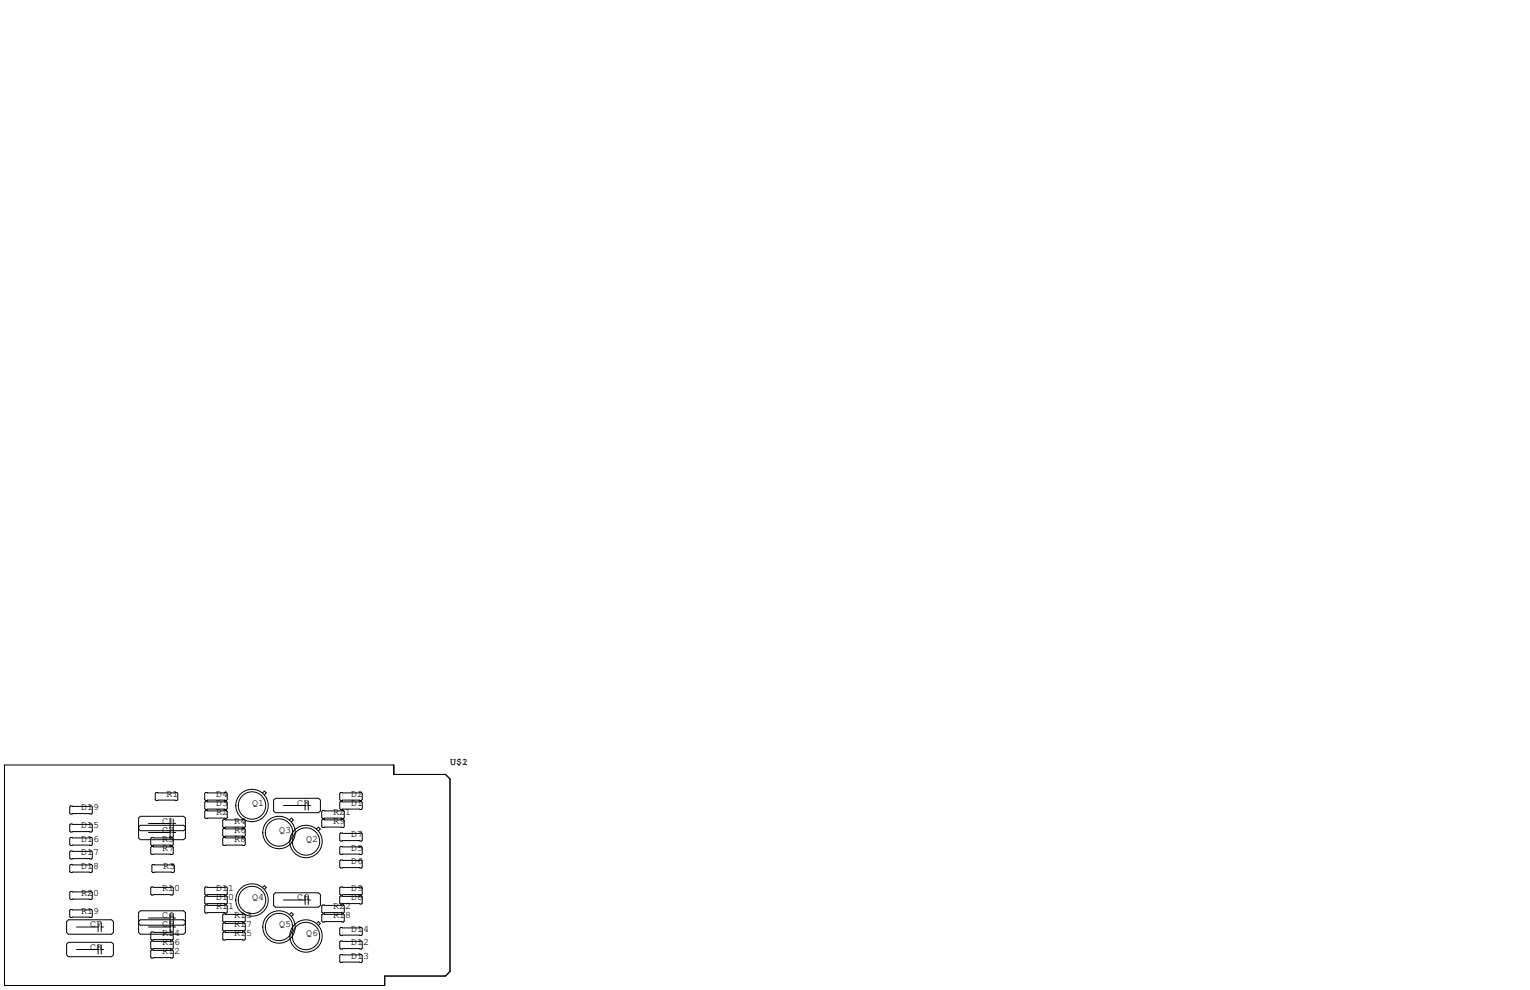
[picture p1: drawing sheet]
<svg xmlns="http://www.w3.org/2000/svg" width="432mm" height="279mm" viewBox="0 0 432 279" stroke-linecap="round" stroke-linejoin="round" font-family="sans-serif">
<g fill="none" stroke="#000" stroke-width=".28">
<path d="M1.3 215.9h109.8v2.7h14.6l1.3 1.2v54.4l-1.3 1.3h-17.1v2.6h-107.3zM19.9 227.5h5.9l.2 .2v1.8l-.2 .2h-5.9l-.2-.2v-1.8zM19.9 232.5h5.9l.2 .3v1.8l-.2 .2h-5.9l-.2-.2v-1.8zM19.9 236.3h5.9l.2 .3v1.8l-.2 .2h-5.9l-.2-.2v-1.8zM39.1 233.9l.5 .5h12.2l.5-.5M39.1 233.4l.5-.5h12.2l.5 .5M39.6 230.4h12.2l.5 .5v5.6l-.5 .5h-12.2l-.5-.5v-5.6zM41.9 232.4h6.1M41.9 234.9h6.1M42.8 236.3h5.8l.3 .3v1.8l-.3 .2h-5.8l-.3-.2v-1.8zM42.8 238.9h5.8l.3 .2v1.8l-.3 .3h-5.8l-.3-.3v-1.8zM44.1 223.6h5.8l.3 .3v1.8l-.3 .2h-5.8l-.3-.2v-1.8z"/>
<path d="M48 231.1v5.1M48.9 231.1v5.1M48.9 232.4h.6M48.9 234.9h.6M58 228.7h5.9l.2 .3v1.8l-.2 .2h-5.9l-.2-.2v-1.8zM58 223.6h5.9l.2 .3v1.8l-.2 .2h-5.9l-.2-.2v-1.8zM58 226.2h5.9l.2 .2v1.8l-.2 .3h-5.9l-.2-.3v-1.8zM63.1 236.3h5.9l.2 .3v1.8l-.2 .2h-5.9l-.2-.2v-1.8zM63.1 233.8h5.9l.2 .3v1.7l-.2 .3h-5.9l-.2-.3v-1.7zM63.1 231.3h5.9l.2 .2v1.8l-.2 .3h-5.9l-.2-.3v-1.8zM74.1 223.8l.5-.5 .6 .5-.6 .5M77.7 225.3h12.2l.5 .5v3.1l-.5 .5h-12.2l-.5-.5v-3.1z"/>
<path d="M80 227.3h6.1M81.7 231.4l.5-.5 .6 .5-.6 .6M86.1 226.1v2.5M87 226.1v2.5M87 227.3h.6M89.3 234l.6-.6 .5 .6-.5 .5M91.1 228.7h5.8l.3 .3v1.8l-.3 .2h-5.8l-.3-.2v-1.8zM91.1 231.3h5.8l.3 .2v1.8l-.3 .3h-5.8l-.3-.3v-1.8zM96.1 238.9h5.9l.2 .2v1.8l-.2 .3h-5.9l-.2-.3v-1.8zM96.1 223.6h5.9l.2 .3v1.8l-.2 .2h-5.9l-.2-.2v-1.8zM96.1 226.2h5.9l.2 .2v1.8l-.2 .3h-5.9l-.2-.3v-1.8zM96.1 235.1h5.9l.2 .2v1.8l-.2 .3h-5.9l-.2-.3v-1.8z"/>
<path d="M19.3 259.6h12.2l.5 .5v3l-.5 .6h-12.2l-.5-.6v-3zM19.9 240.2h5.9l.2 .2v1.8l-.2 .2h-5.9l-.2-.2v-1.8zM19.9 244h5.9l.2 .2v1.8l-.2 .3h-5.9l-.2-.3v-1.8zM19.9 251.6h5.9l.2 .2v1.8l-.2 .3h-5.9l-.2-.3v-1.8zM19.9 256.7h5.9l.2 .2v1.8l-.2 .3h-5.9l-.2-.3v-1.8zM39.6 257h12.2l.5 .6v5.5l-.5 .6h-12.2l-.5-.6v-5.5zM41.9 259.1h6.1M42.5 250.6l.3-.3h5.8l.3 .3v1.7l-.3 .3h-5.8l-.3-.3zM43.1 244h5.9l.2 .2v1.8l-.2 .3h-5.9l-.2-.3v-1.8zM48 257.8v5.1M48.9 257.8v5.1M48.9 259.1h.6"/>
<path d="M57.8 250.6l.2-.3h5.9l.2 .3v1.7l-.2 .3h-5.9l-.2-.3zM57.8 253.1l.2-.2h5.9l.2 .2v1.8l-.2 .2h-5.9l-.2-.2zM57.8 255.7l.2-.3h5.9l.2 .3v1.7l-.2 .3h-5.9l-.2-.3zM62.9 258.2l.2-.3h5.9l.2 .3v1.8l-.2 .2h-5.9l-.2-.2zM74.1 250.5l.5-.6 .6 .6-.6 .5M77.7 252h12.2l.5 .5v3l-.5 .5h-12.2l-.5-.5v-3zM80 254h6.1M81.7 258.1l.5-.5 .6 .5-.6 .5M86.1 252.7v2.6M87 252.7v2.6M87 254h.6M90.8 255.7l.3-.3h5.8l.3 .3v1.7l-.3 .3h-5.8l-.3-.3z"/>
<path d="M90.8 258.2l.3-.3h5.8l.3 .3v1.8l-.3 .2h-5.8l-.3-.2zM95.9 250.6l.2-.3h5.9l.2 .3v1.7l-.2 .3h-5.9l-.2-.3zM95.9 253.1l.2-.2h5.9l.2 .2v1.8l-.2 .2h-5.9l-.2-.2zM96.1 242.7h5.9l.2 .3v1.7l-.2 .3h-5.9l-.2-.3v-1.7zM19.3 265.9h12.2l.5 .5v3.1l-.5 .5h-12.2l-.5-.5v-3.1zM21.6 261.6h6.1M21.6 268h6.1M27.7 260.3v2.6M27.7 266.7v2.5M28.6 260.3v2.6M28.6 266.7v2.5M28.6 261.6h.6"/>
<path d="M28.6 268h.6M39.1 260.1l.5-.5h12.2l.5 .5M39.1 260.6l.5 .5h12.2l.5-.5M41.9 261.6h6.1M42.5 263.3l.3-.3h5.8l.3 .3v1.7l-.3 .3h-5.8l-.3-.3zM42.5 265.8l.3-.2h5.8l.3 .2v1.8l-.3 .2h-5.8l-.3-.2zM42.5 268.4l.3-.3h5.8l.3 .3v1.7l-.3 .3h-5.8l-.3-.3zM48.9 261.6h.6M62.9 260.7l.2-.2h5.9l.2 .2v1.8l-.2 .3h-5.9l-.2-.3zM62.9 263.3l.2-.3h5.9l.2 .3v1.7l-.2 .3h-5.9l-.2-.3zM89.3 260.6l.6-.5 .5 .5-.5 .6M95.9 262l.2-.3h5.9l.2 .3v1.8l-.2 .2h-5.9l-.2-.2z"/>
<path d="M95.9 265.8l.2-.2h5.9l.2 .2v1.8l-.2 .2h-5.9l-.2-.2zM95.9 269.6l.2-.2h5.9l.2 .2v1.8l-.2 .3h-5.9l-.2-.3z"/>
<circle cx="71.1" cy="227.3" r="4.6"/>
<circle cx="71.1" cy="227.3" r="3.9"/>
<circle cx="78.7" cy="234.9" r="4.6"/>
<circle cx="78.7" cy="235" r="3.9"/>
<circle cx="86.4" cy="237.5" r="4.6"/>
<circle cx="86.4" cy="237.5" r="3.9"/>
<circle cx="71.1" cy="254" r="3.9"/>
<circle cx="71.1" cy="254" r="4.6"/>
<circle cx="78.7" cy="261.6" r="3.9"/>
<circle cx="78.7" cy="261.6" r="4.6"/>
<circle cx="86.4" cy="264.2" r="3.9"/>
<circle cx="86.4" cy="264.2" r="4.6"/>
</g>
<g font-size="2.8">
<text x="127" y="215.9">U$1</text>
<text x="130.4" y="215.9">2</text>
<text x="47" y="224.8">R1</text>
<text x="61" y="227.3">D3</text>
<text x="61" y="224.8">D4</text>
<text x="71.1" y="227.3">Q1</text>
<text x="83.8" y="227.3">C3</text>
<text x="99.1" y="227.3">D1</text>
<text x="99.1" y="224.8">D2</text>
<text x="22.9" y="228.6">D19</text>
<text x="22.9" y="233.7">D15</text>
<text x="45.7" y="232.4">C1</text>
<text x="61" y="229.9">R2</text>
<text x="66" y="232.4">R4</text>
<text x="94" y="232.4">R9</text>
<text x="94" y="229.9">R21</text>
<text x="22.9" y="237.5">D16</text>
<text x="45.7" y="237.5">R5</text>
<text x="45.7" y="234.9">C2</text>
<text x="66" y="237.5">R8</text>
<text x="66" y="234.9">R6</text>
<text x="78.7" y="234.9">Q3</text>
<text x="86.4" y="237.5">Q2</text>
<text x="99.1" y="236.2">D7</text>
<text x="22.9" y="245.1">D18</text>
<text x="22.9" y="241.3">D17</text>
<text x="45.7" y="240">R7</text>
<text x="46" y="245.1">R3</text>
<text x="99.1" y="240">D5</text>
<text x="99.1" y="243.8">D6</text>
<text x="45.7" y="251.5">R10</text>
<text x="61" y="251.5">D11</text>
<text x="99.1" y="251.5">D9</text>
<text x="22.9" y="252.7">R20</text>
<text x="22.9" y="257.8">R19</text>
<text x="61" y="256.5">R11</text>
<text x="61" y="254">D10</text>
<text x="71.1" y="254">Q4</text>
<text x="83.8" y="254">C6</text>
<text x="94" y="256.5">R22</text>
<text x="99.1" y="254">D8</text>
<text x="25.4" y="261.6">C7</text>
<text x="45.7" y="259.1">C4</text>
<text x="45.7" y="261.6">C5</text>
<text x="66" y="259.1">R13</text>
<text x="66" y="261.6">R17</text>
<text x="78.7" y="261.6">Q5</text>
<text x="94" y="259.1">R18</text>
<text x="99.1" y="262.9">D14</text>
<text x="25.4" y="268">C8</text>
<text x="45.7" y="269.2">R12</text>
<text x="45.7" y="264.2">R14</text>
<text x="45.7" y="266.7">R16</text>
<text x="66" y="264.2">R15</text>
<text x="86.4" y="264.2">Q6</text>
<text x="99.1" y="266.7">D12</text>
<text x="99.1" y="270.5">D13</text>
</g>
</svg>
